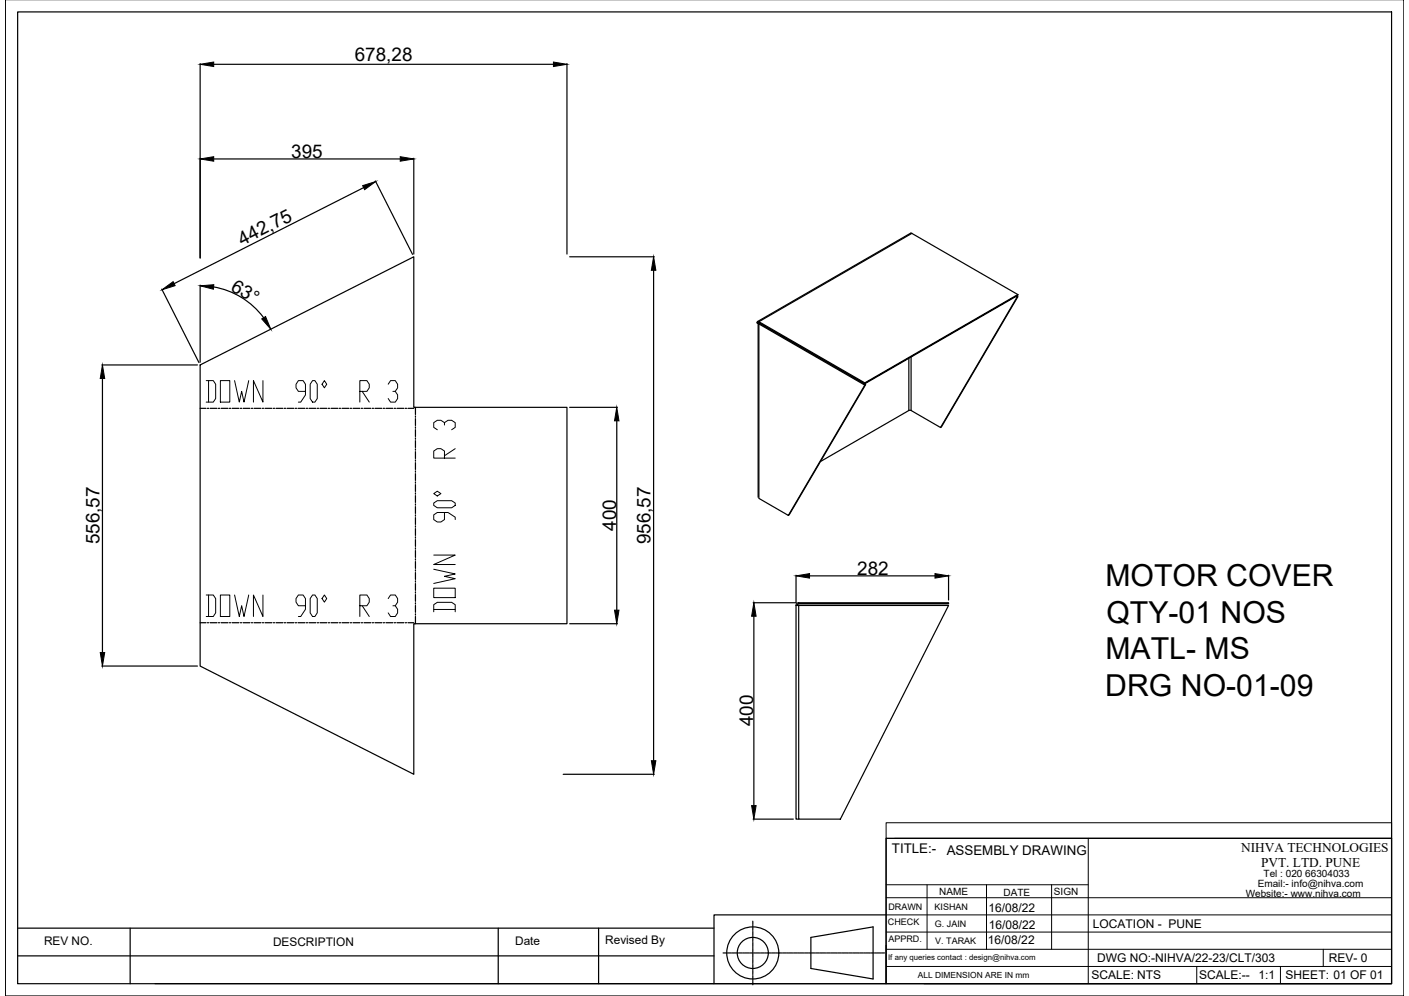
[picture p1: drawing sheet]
<svg xmlns="http://www.w3.org/2000/svg" width="297mm" height="210mm" viewBox="0 0 297 210" stroke-linecap="round" stroke-linejoin="round" font-family="sans-serif">
<!-- layer: 0 -->
<g fill="none" stroke="#000" stroke-width=".25">
<path d="M1.1 -.1v210h294.9v-210M3.7 2.5h289.7v204.8h-289.7zM42.2 13.4v41M45 13.6h71.7M119.5 13.4v40.1M45 33.5h39.4M76.7 39.5l-40 20.3M79.1 38.1l7.9 15.5M87.2 33.4v20.1M120.1 54.1h17.8M137.8 57v103.3M192.2 49.2l-.3-.1-32.2 18.7"/>
<path d="M21.5 76.9h20.1M21.6 79.8v57.7M34.1 60.9l7.8 15.5M42.2 76.9l45-22.8v31.7h32.3v45.6h-32.3v31.8l-45-22.8zM42.2 60.1v16.2M45 60.5a16.7 16.7 0 0 1 10.6 6.4M159.8 68.1l22.7 13-.2 .1M159.8 68.1v36.7M160 68l-.3 .1M160 67.8v.2l22.3 12.9M160 68.3l22.3 12.9-16.1 27.4-6.2-3.6zM160 67.8l22.3 12.9"/>
<path d="M160 67.8h-.3l-.1 .2 .2 .1 .2-.1M160 68l.2 .1M191.6 75.5v11l-18.6 10.8M214.3 62.4l.3 .1-.2 .1-.2-.1M214.4 62.6l-16.1 27.5-6.2-3.6v-11.3M214.6 62.1l-22.4-12.9-32.2 18.6M214.6 62.5l-16.3 27.6M87.6 88.2v1.5M87.6 90v.3M87.6 90.5v1.5M87.6 92.3v.3M87.6 92.9v1.4"/>
<path d="M87.6 94.6v.3M87.6 95.2v1.4M87.6 96.9v.3M87.6 97.5v1.4M87.6 99.2v.3M87.6 99.8v1.5M120.1 85.8h10.1M130 88.7v39.9M182.3 80.7l32.3-18.6v.2l-32.3 18.6zM182.5 81.1l-16.1 27.4M191.6 86.5h.5M87.6 101.6v.2"/>
<path d="M87.6 102.1v1.5M87.6 103.9v.3M87.6 104.4v1.5M87.6 106.2v.3M87.6 106.8v1.4M87.6 108.5v.3M87.6 109.1v1.4M87.6 110.8v.3M87.6 111.4v1.4M87.6 113.1v.3M87.6 113.7v1.5M87.6 115.4v.3"/>
<path d="M87.6 116v1.5M87.6 117.8v.3M87.6 118.3v1.5M87.6 120.1v.3M87.6 120.7v1.4M120.1 131.4h10.1M158.9 129.9v39.9M167.8 127.6v45h.6M167.8 127.6h.6M167.8 121.2v5.8h-9M168.4 127l-.5 .3-.1 .3M168.4 127.2l-.4 .4"/>
<path d="M168.4 127.6h31.6l-22.8 45h-8.8zM168.4 127h31.6v.3h-31.6zM170.7 121.4h26.4M200 121.2v5.3M21.5 140.4h20.1M118.7 163.2h19.2M158.8 172.6h8.4M186.8 176.7h106.6v30.6h-106.6zM3.7 195.6h146.8M27.4 195.6v11.7M105 195.6v11.7M126.2 195.6v11.7"/>
<path d="M158.7 194.1v.7M158.7 195v.1M158.7 195.3v.7M158.7 196.1v.2M158.7 196.4v.7M158.7 197.3v.1M158.7 197.6v.7M158.7 198.4v.2M158.7 198.7v.8M158.7 199.6v.1M158.7 199.9v.7M170.9 197.6l13.2-2.3v11l-13.2-2.2z"/>
<path d="M186.8 192.8h-36.3v14.5h-117.8M3.7 201.4h146.8M150.5 207.3h36.3M152.4 200.8h.6M153.2 200.8h.1M153.5 200.8h.7M154.3 200.8h.2M154.6 200.8h.7M155.5 200.8h.1M155.8 200.8h.7M156.6 200.8h.2M156.9 200.8h.8"/>
<path d="M157.8 200.8h.1M158.1 200.8h.7M158.7 200.8v.1M158.7 201v.8M158.7 201.9v.2M158.7 202.2v.7M158.7 203.1v.1M158.7 203.4v.7M158.7 204.2v.2M158.7 204.5v.7M158.7 205.4v.1M158.7 205.7v.7"/>
<path d="M158.7 206.5v.2M158.7 206.8v.7M159 200.8h.1M159.2 200.8h.8M160.1 200.8h.2M160.4 200.8h.7M161.3 200.8h.1M161.6 200.8h.7M162.4 200.8h.2M162.7 200.8h.7M163.6 200.8h.1M163.9 200.8h.7"/>
<path d="M164.7 200.8h.2M165 200.8h.8M165.9 200.8h.1M166.2 200.8h.7M167.1 200.8h.1M167.4 200.8h.7M168.2 200.8h.2M168.5 200.8h.7M169.4 200.8h.1M169.7 200.8h.7M170.5 200.8h.2M170.8 200.8h.8"/>
<path d="M171.7 200.8h.1M172 200.8h.7M172.9 200.8h.1M173.1 200.8h.8M174 200.8h.2M174.3 200.8h.7M175.2 200.8h.1M175.5 200.8h.7M176.3 200.8h.2M176.6 200.8h.7M177.5 200.8h.1M177.8 200.8h.7"/>
<path d="M178.6 200.8h.2M178.9 200.8h.8M179.8 200.8h.2M180.1 200.8h.7M181 200.8h.1M181.3 200.8h.7M182.1 200.8h.2M182.4 200.8h.7M183.3 200.8h.1M183.6 200.8h.7M184.4 200.8h.2M184.7 200.8h.7"/>
<path d="M185.6 200.8h.1M185.9 200.8h.6M194.8 207.3h98.6"/>
<circle cx="158.7" cy="200.8" r="5.5"/>
<circle cx="158.7" cy="200.8" r="3.3"/>
</g>
<g fill="#000" stroke="#000" stroke-width=".21">
<path d="M42.2 13.6l2.8-.5v.9zM116.7 13.1l2.8 .5-2.8 .4zM42.2 33.5l2.8-.5v1zM76.5 39.1l2.7-.8-2.3 1.7zM84.4 33l2.8 .5-2.8 .5zM34.2 61.1l2.3-1.7 .4 .8zM137.8 54.1l.5 2.9h-1zM21.6 76.9l.5 2.9h-1zM42.2 60.2l2.9-.2-.1 1zM55.2 67.2l.8-.5 1.1 2.7zM130 85.8l.5 2.9h-1zM21.1 137.5h1l-.5 2.9z"/>
<path d="M129.5 128.6h1l-.5 2.8zM158.9 127l.5 2.9h-.9zM167.8 121.4l2.9-.5v.9zM197.1 120.9l2.9 .5-2.9 .4zM137.3 160.3h1l-.5 2.9zM158.5 169.8h.9l-.5 2.8z"/>
</g>
<g fill="none" stroke="#000" stroke-width=".21">
<path d="M186.8 173.4h106.6v3.3h-106.6zM186.8 176.7v30.6M188.6 176.7h104.8M229.4 176.7v30.6M186.8 196.4h106.6M186.8 192.8h106.6M186.8 189.2h106.6M186.8 186.5h42.6M195.4 186.5v13.6M208 186.5v13.6M221.7 186.5v13.6M186.8 200.1h106.6"/>
<path d="M186.8 203.7h106.6M252.3 203.7v3.6M269.9 203.7v3.6M279 200.1v3.6"/>
</g>
<g font-size="8.4">
<text x="42.7" y="86.1">DOWN 90° R 3</text>
<text x="42.7" y="131.2">DOWN 90° R 3</text>
<text x="97.4" y="130.2" transform="rotate(-90 97.4 130.2)">DOWN 90° R 3</text>
</g>
<g font-size="6.4">
<text x="233" y="123.6">MOTOR COVER</text>
<text x="233.2" y="131.3">QTY-01 NOS</text>
<text x="233" y="138.9">MATL- MS</text>
<text x="233" y="146.6">DRG NO-01-09</text>
</g>
<g font-size="4">
<text x="74.8" y="12.9">678,28</text>
<text x="61.4" y="33.4">395</text>
<text x="51" y="51.8" transform="rotate(-27 51 51.8)">442,75</text>
<text x="48.5" y="61" transform="rotate(32 48.5 61)">63°</text>
<text x="129.9" y="111.9" transform="rotate(-90 129.9 111.9)">400</text>
<text x="21" y="114.7" transform="rotate(-90 21 114.7)">556,57</text>
<text x="137.2" y="114.7" transform="rotate(-90 137.2 114.7)">956,57</text>
<text x="180.7" y="121.2">282</text>
<text x="158.8" y="153.1" transform="rotate(-90 158.8 153.1)">400</text>
</g>
<g font-size="2.8">
<text x="188" y="179.7">TITLE:-</text>
<text x="261.7" y="179.6">NIHVA TECHNOLOGIES</text>
<text x="199.6" y="180.1">ASSEMBLY DRAWING</text>
<text x="265.9" y="182.8">PVT. LTD. PUNE</text>
</g>
<g font-size="2.5">
<text x="208.4" y="192.2">16/08/22</text>
<text x="208.4" y="195.8">16/08/22</text>
<text x="230.4" y="195.5">LOCATION - PUNE</text>
<text x="9.3" y="199.2">REV NO.</text>
<text x="57.6" y="199.4">DESCRIPTION</text>
<text x="108.6" y="199.1">Date</text>
<text x="127.6" y="198.9">Revised By</text>
<text x="208.3" y="198.9">16/08/22</text>
<text x="231.3" y="202.7">DWG NO:-NIHVA/22-23/CLT/303</text>
<text x="280.1" y="202.7">REV- 0</text>
<text x="230.1" y="206.4">SCALE: NTS</text>
<text x="252.8" y="206.4">SCALE:--</text>
<text x="265.3" y="206.4">1:1</text>
<text x="271" y="206.4">SHEET: 01 OF 01</text>
</g>
<g font-size="2.1">
<text x="266.4" y="184.9">Tel : 020 66304033</text>
<text x="198" y="188.7">NAME</text>
<text x="211.6" y="188.7">DATE</text>
<text x="222.2" y="188.5">SIGN</text>
<text x="262.6" y="188.9">Website:- www.nihva.com</text>
<text x="265.1" y="187">Email:- info@nihva.com</text>
</g>
<g font-size="1.9">
<text x="187.3" y="191.8">DRAWN</text>
<text x="197" y="191.7">KISHAN</text>
<text x="187.2" y="195">CHECK</text>
<text x="197.1" y="195.3">G. JAIN</text>
<text x="187.3" y="198.6">APPRD.</text>
<text x="197.2" y="198.9">V. TARAK</text>
</g>
<text font-size="1.8" x="193.5" y="206.1">ALL DIMENSION ARE IN mm</text>
<text font-size="1.6" x="187.2" y="202.4">If any queries contact : design@nihva.com</text>
</svg>
